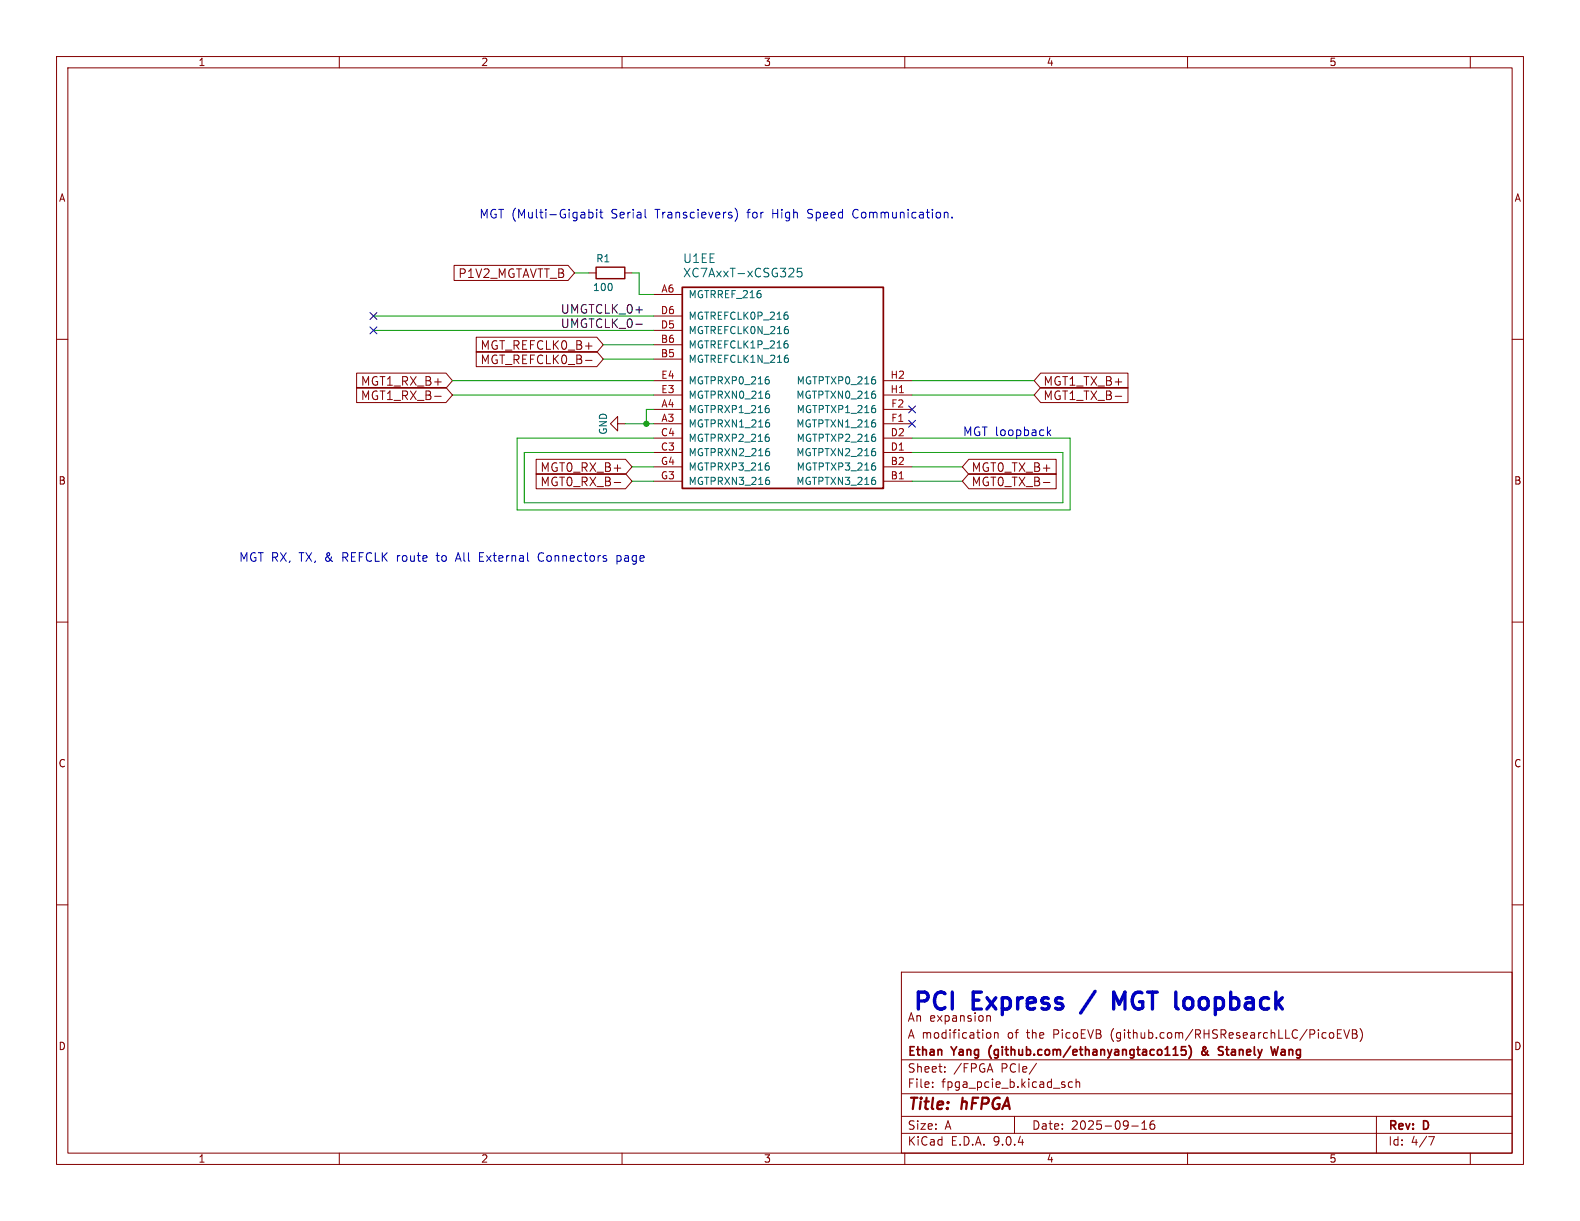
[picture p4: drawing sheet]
<svg xmlns="http://www.w3.org/2000/svg" width="279mm" height="216mm" viewBox="0 0 279 216" stroke-linecap="round" stroke-linejoin="round" font-family="sans-serif">
<g fill="none" stroke="#840000" stroke-width=".18">
<path d="M10 10h259.4v195.9h-259.4zM12 12h255.4v191.9h-255.4zM60 10v2M110 10v2M160 10v2M210 10v2M260 10v2M80.3 46.9h20.2l1.1 1.4-1.1 1.3h-20.2zM84.2 59.6h21.3l1.2 1.4-1.2 1.3h-21.3zM104.1 48.3h1.3M110.5 48.3h1.3M115.6 52.1h5"/>
<path d="M115.6 55.9h5M115.6 58.4h5M10 60h2M63.1 68.5h15.8l1.1 1.4-1.1 1.3h-15.8zM63.1 66h15.8l1.1 1.3-1.1 1.3h-15.8zM76.9 70.1h1.1M84.2 62.2h21.3l1.2 1.3-1.2 1.3h-21.3zM103.5 63.7h1.2M109.2 74.9v-1.2l-1.3 1.2 1.3 1.3v-1.3h1.3M115.6 61h5M115.6 63.5h5M115.6 67.3h5"/>
<path d="M115.6 69.9h5M115.6 72.4h5M115.6 74.9h5M115.6 77.5h5M156.2 67.3h5.1M156.2 69.9h5.1M156.2 72.4h5.1M156.2 74.9h5.1M156.2 77.5h5.1M184 66h15.5v2.6h-15.5l-1.1-1.3zM184 68.5h15.5v2.7h-15.5l-1.1-1.3zM197.2 70.1h1.2"/>
<path d="M267.4 60h2M94.8 83.8h15.8l1.2 1.3-1.2 1.3h-15.8zM94.8 81.2h15.8l1.2 1.4-1.2 1.3h-15.8zM108.6 85.3h1.2M115.6 80h5M115.6 82.6h5M115.6 85.1h5M156.2 80h5.1M156.2 82.6h5.1M156.2 85.1h5.1M171.3 81.2h15.5v2.7h-15.5l-1.1-1.3zM171.3 83.8h15.5v2.6h-15.5l-1.1-1.3z"/>
<path d="M184.5 85.3h1.2M10 110h2M267.4 110h2M10 160h2M159.4 171.9h108v32h-108zM267.4 160h2M159.4 197.4h108M159.4 193.4h108M159.4 187.4h108M164.9 192.1v.2M164.9 191.4v.1M167.1 189.4v.2"/>
<path d="M167.1 188.7v.1M174.7 182.6l.4 .1 .1 .2-.1 .5-.4 .2M175.9 182.7l.2-.1 .3 .1 .1 .9M175.9 182.6v1M179.4 197.4v3M183.3 188l-1.3 1.9M188.3 191.9v.3M189.6 191.4l-.4-.1-.3 .3v.4l.2 .2h.5M190.3 191.4l.2-.1 .4 .1v.9M190.3 190.8v1.5M200.1 199.1h1.2M201.9 199.7h.9"/>
<path d="M201.9 198.6l.5-.4v1.5M204.1 198.2a.59 .59 0 0 0-.7 .6v.6l.1 .2 .4 .1 .2-.2 .1-.5-.1-.2h-.5l-.2 .2M235.6 182.6l.3 .3v.4l-.3 .3M236.5 182.8h.5M237.2 182.1h-.7v1.5h.7M237.6 182.1l.5 1.5 .5-1.5M239.1 182.1h.5l.3 .1v.3l-.3 .3a.4 .4 0 0 1 .4 .4 .4 .4 0 0 1-.3 .4h-.6zM239.1 182.8h.5M240.5 181.9a1.72 1.72 0 0 1 0 2.3M243.4 197.4v6.5M60 203.9v2M110 203.9v2"/>
<path d="M159.4 200.4h108M160 203.9v2M210 203.9v2M252.6 201h1l-.6 1.5M260 203.9v2"/>
</g>
<path d="M120.6 50.8h35.6v35.6h-35.6zM207.5 186.6h.8M207.6 185.4l.3-.3v1.5M209.7 185.1h-.7l-.1 .7 .2-.2 .5 .1 .1 .2v.5l-.2 .2-.6-.2M210.3 184.9a1.74 1.74 0 0 1-.1 2.2M213.2 185.5l-.5 .4a.41 .41 0 0 0-.1 .5 .41 .41 0 0 0 .6 .1M213.2 185.1h-.4a.56 .56 0 0 0 .2 .8l.3 .4M215.7 185.8l.5 .1 .1 .4-.3 .3h-.3M215.7 185.1h.6M226 185.1l-.3 1.5-.3-1.1M226.7 185.6h-.1M226.7 186a.29 .29 0 0 0-.2 .3 .29 .29 0 0 0 .2 .3" fill="none" stroke="#840000" stroke-width=".3"/>
<g fill="none" stroke="#006464" stroke-width=".18">
<path d="M139 55.2h.2M139.1 55.7l.3 .2v.3l-.3 .3M139.3 58.3l.1 .2-.1 .4M140.2 47.5l.2 .2-.1 .4-.9 .9h1M141.8 47.4h-.8v.8l.2-.2 .5 .1 .1 .2v.5l-.3 .2-.5-.2M135.7 66.6h.2M135.7 71.7h.2M135.7 76.8h.2M135.8 67.1l.2 .2v.3l-.2 .3M135.8 72.2l.2 .2v.3l-.2 .3M135.8 77.3l.2 .2v.3l-.2 .2M136 69.7l.1 .2-.1 .5"/>
<path d="M136 74.8l.1 .2-.1 .4M136 79.9l.1 .1-.1 .5M139 60.3h.2M139.1 60.8l.3 .2v.3l-.3 .2M139.3 63.4l.1 .1-.1 .5M154.8 67.2v.6M154.8 69.8v.5M154.8 72.3v.5M154.8 74.8v.6M154.8 77.4v.5M154.8 79.9v.6M135.7 81.9h.2"/>
<path d="M135.8 82.3l.2 .3v.3l-.2 .2M136 84.9l.1 .2-.1 .5M154.8 82.5v.5M154.8 85v.5"/>
</g>
<path d="M105.4 47.2h5.1v2.1h-5.1z" fill="none" stroke="#840000" stroke-width=".25"/>
<path d="M112.4 57.3h1.2" fill="none" stroke="#0f0f0f" stroke-width=".18"/>
<g fill="none" stroke="#009600" stroke-width=".18">
<path d="M66 55.9h49.6M66 58.4h49.6M101.6 48.3h2.5M111.8 48.3h1.2v3.8h2.6M80 67.3h35.6M80 69.9h35.6M106.7 61h8.9M106.7 63.5h8.9M110.5 74.9h5.1M115.6 72.4h-1.3v2.5M115.6 77.5h-24.2v12.7h97.8v-12.7h-27.9M161.3 67.3h21.6"/>
<path d="M161.3 69.9h21.6M111.8 85.1h3.8M111.8 82.6h3.8M115.6 80h-22.9v8.9h95.3v-8.9h-26.7M161.3 85.1h8.9M161.3 82.6h8.9"/>
</g>
<path d="M65.4 57.8l1.2 1.2M65.4 55.3l1.2 1.2M66.6 57.8l-1.2 1.2M66.6 55.3l-1.2 1.2M160.7 74.3l1.2 1.2M160.7 71.8l1.2 1.2M161.9 74.3l-1.2 1.2M161.9 71.8l-1.2 1.2" fill="none" stroke="#000084" stroke-width=".18"/>
<g fill="none" stroke="#0000c2" stroke-width=".18">
<path d="M104.1 37v1.5M104.1 37.6l.5-.1 .3 .3v.5l-.2 .2h-.6M105.5 37v.2M105.5 37.5v1M106 37.5h.6M106.2 37v1.3l.4 .2M114.2 38.5h.1M130 36.8a1.75 1.75 0 0 1 0 2.3M150.9 37.4v.8M167.2 37.5h.2l.2 .2v.8M168.4 38.4v.1M185.2 75.5v1.5"/>
<path d="M185.4 76.4l.4 .6M185.8 76l-.6 .6M81 97.7l-.5 1.6M84.8 98.5h.5M85.5 97.7h-.7v1.6h.7M95.7 97.7a.82 .82 0 0 0-.5 .8 .82 .82 0 0 0 .5 .8M109.1 99.2h.6M109.1 98.2v1.6M109.1 98.3h.6"/>
</g>
<path d="M193.7 175.3l-2.6 3.8M198.9 175.4l-1 2.2-1-2.2v3" fill="none" stroke="#0000c2" stroke-width=".6"/>
<circle cx="114.3" cy="74.9" r=".46" fill="#009600" stroke="#009600" stroke-width=".18"/>
<g font-size="4.2" fill="#0000c2">
<text x="161.3" y="178.8">PCI</text>
<text x="172.2" y="178.8">Express</text>
<text x="199.4" y="178.8">MGT loopback</text>
</g>
<g font-size="2.8" fill="#840000">
<text x="160.4" y="196.8">Title:</text>
<text x="170.1" y="196.8">hFPGA</text>
</g>
<g font-size="2.1" fill="#0000c2">
<text x="84.7" y="38.8">MGT (Multi-Gigabit</text>
<text x="108.1" y="38.8">Serial</text>
<text x="116.1" y="38.8">Transcievers)</text>
<text x="132.5" y="38.8">for</text>
<text x="137" y="38.8">High</text>
<text x="143.4" y="38.8">Speed</text>
<text x="151.5" y="38.8">Communication.</text>
<text x="170.2" y="77.2">MGT loopback</text>
<text x="42.2" y="99.5">MGT RX, TX, &amp;</text>
<text x="60.8" y="99.5">REFCLK route</text>
<text x="77.8" y="99.5">to</text>
<text x="81.4" y="99.5">All</text>
<text x="85.6" y="99.5">External</text>
<text x="96.2" y="99.5">Connectors</text>
<text x="110.2" y="99.5">page</text>
</g>
<g font-size="2.1" fill="#006464">
<text x="120.7" y="46.7">U1EE</text>
<text x="120.7" y="49.3">XC7AxxT-xCSG325</text>
</g>
<g font-size="2.1" fill="#840000">
<text x="81" y="49.4">P1V2_MGTAVTT_B</text>
<text x="84.9" y="62.1">MGT_REFCLK0_B+</text>
<text x="84.9" y="64.6">MGT_REFCLK0_B-</text>
<text x="63.7" y="70.9">MGT1_RX_B-</text>
<text x="63.7" y="68.4">MGT1_RX_B+</text>
<text x="184.4" y="68.4">MGT1_TX_B+</text>
<text x="184.4" y="70.9">MGT1_TX_B-</text>
<text x="95.5" y="83.6">MGT0_RX_B+</text>
<text x="171.7" y="83.6">MGT0_TX_B+</text>
<text x="95.5" y="86.2">MGT0_RX_B-</text>
<text x="171.7" y="86.2">MGT0_TX_B-</text>
<text x="160.4" y="183.9">A modification</text>
<text x="160.4" y="180.9">An expansion</text>
<text x="178.2" y="183.9">of</text>
<text x="181.7" y="183.9">the</text>
<text x="186.5" y="183.9">PicoEVB</text>
<text x="196.8" y="183.9">(github.com/RHSResearchLLC/PicoEVB)</text>
<text x="160.4" y="189.9">Sheet:</text>
<text x="160.4" y="187.1">Ethan</text>
<text x="168.4" y="187.1">Yang</text>
<text x="168.6" y="189.9">/FPGA</text>
<text x="175.5" y="187.1">(github.com/ethanyangtaco115)</text>
<text x="177.1" y="189.9">PCIe/</text>
<text x="213.8" y="187.1">&amp;</text>
<text x="217.4" y="187.1">Stanely</text>
<text x="227.3" y="187.1">Wang</text>
<text x="160.4" y="192.6">File:</text>
<text x="166.5" y="192.6">fpga_pcie_b.kicad_sch</text>
<text x="160.4" y="202.8">KiCad</text>
<text x="160.4" y="200">Size:</text>
<text x="167.1" y="200">A</text>
<text x="168.1" y="202.8">E.D.A.</text>
<text x="175.7" y="202.8">9.0.4</text>
<text x="182.4" y="200">Date:</text>
<text x="189.4" y="200">2025-09-16</text>
<text x="245.4" y="200.2">Rev:</text>
<text x="245.4" y="202.8">Id:</text>
<text x="249.5" y="202.8">4/7</text>
<text x="251.8" y="200.2">D</text>
</g>
<g font-size="2.1" fill="#0f0f0f">
<text x="99.1" y="58.1">UMGTCLK_0-</text>
<text x="99.1" y="55.6">UMGTCLK_0+</text>
</g>
<g font-size="1.8" fill="#840000">
<text x="35" y="11.9">1</text>
<text x="85" y="11.9">2</text>
<text x="135" y="11.9">3</text>
<text x="185" y="11.9">4</text>
<text x="235" y="11.9">5</text>
<text x="10.3" y="35.9">A</text>
<text x="267.7" y="35.9">A</text>
<text x="10.3" y="85.9">B</text>
<text x="267.7" y="85.9">B</text>
<text x="10.3" y="135.9">C</text>
<text x="267.7" y="135.9">C</text>
<text x="10.3" y="185.9">D</text>
<text x="267.7" y="185.9">D</text>
<text x="35" y="205.8">1</text>
<text x="85" y="205.8">2</text>
<text x="135" y="205.8">3</text>
<text x="185" y="205.8">4</text>
<text x="235" y="205.8">5</text>
</g>
<g font-size="1.8" fill="#006464">
<text x="105.3" y="46.6">R1</text>
<text x="104.8" y="51.7">100</text>
<text x="121.7" y="52.9">MGTRREF_216</text>
<text x="121.7" y="56.7">MGTREFCLK0P_216</text>
<text x="121.7" y="59.3">MGTREFCLK0N_216</text>
<text x="121.7" y="61.8">MGTREFCLK1P_216</text>
<text x="121.7" y="64.4">MGTREFCLK1N_216</text>
<text x="121.7" y="68.2">MGTPRXP0_216</text>
<text x="121.7" y="70.7">MGTPRXN0_216</text>
<text x="140.7" y="70.7">MGTPTXN0_216</text>
<text x="140.8" y="68.2">MGTPTXP0_216</text>
<text x="107.5" y="77" transform="rotate(-90 107.5 77)">GND</text>
<text x="121.7" y="73.3">MGTPRXP1_216</text>
<text x="121.7" y="75.8">MGTPRXN1_216</text>
<text x="140.7" y="75.8">MGTPTXN1_216</text>
<text x="140.8" y="73.3">MGTPTXP1_216</text>
<text x="121.7" y="78.3">MGTPRXP2_216</text>
<text x="121.7" y="80.9">MGTPRXN2_216</text>
<text x="121.7" y="83.4">MGTPRXP3_216</text>
<text x="140.7" y="80.9">MGTPTXN2_216</text>
<text x="140.8" y="78.3">MGTPTXP2_216</text>
<text x="140.8" y="83.4">MGTPTXP3_216</text>
<text x="121.7" y="86">MGTPRXN3_216</text>
<text x="140.7" y="86">MGTPTXN3_216</text>
</g>
<g font-size="1.8" fill="#a90000">
<text x="116.9" y="51.8">A6</text>
<text x="116.8" y="55.6">D6</text>
<text x="116.8" y="58.2">D5</text>
<text x="116.8" y="60.7">B6</text>
<text x="116.8" y="63.2">B5</text>
<text x="116.8" y="67.1">E4</text>
<text x="116.8" y="69.6">E3</text>
<text x="157.4" y="67.1">H2</text>
<text x="157.4" y="69.6">H1</text>
<text x="116.8" y="77.2">C4</text>
<text x="116.9" y="72.1">A4</text>
<text x="116.9" y="74.7">A3</text>
<text x="157.4" y="77.2">D2</text>
<text x="157.5" y="72.1">F2</text>
<text x="157.5" y="74.7">F1</text>
<text x="116.8" y="79.8">C3</text>
<text x="116.8" y="82.3">G4</text>
<text x="157.4" y="79.8">D1</text>
<text x="157.4" y="82.3">B2</text>
<text x="116.8" y="84.8">G3</text>
<text x="157.4" y="84.8">B1</text>
</g>
</svg>
